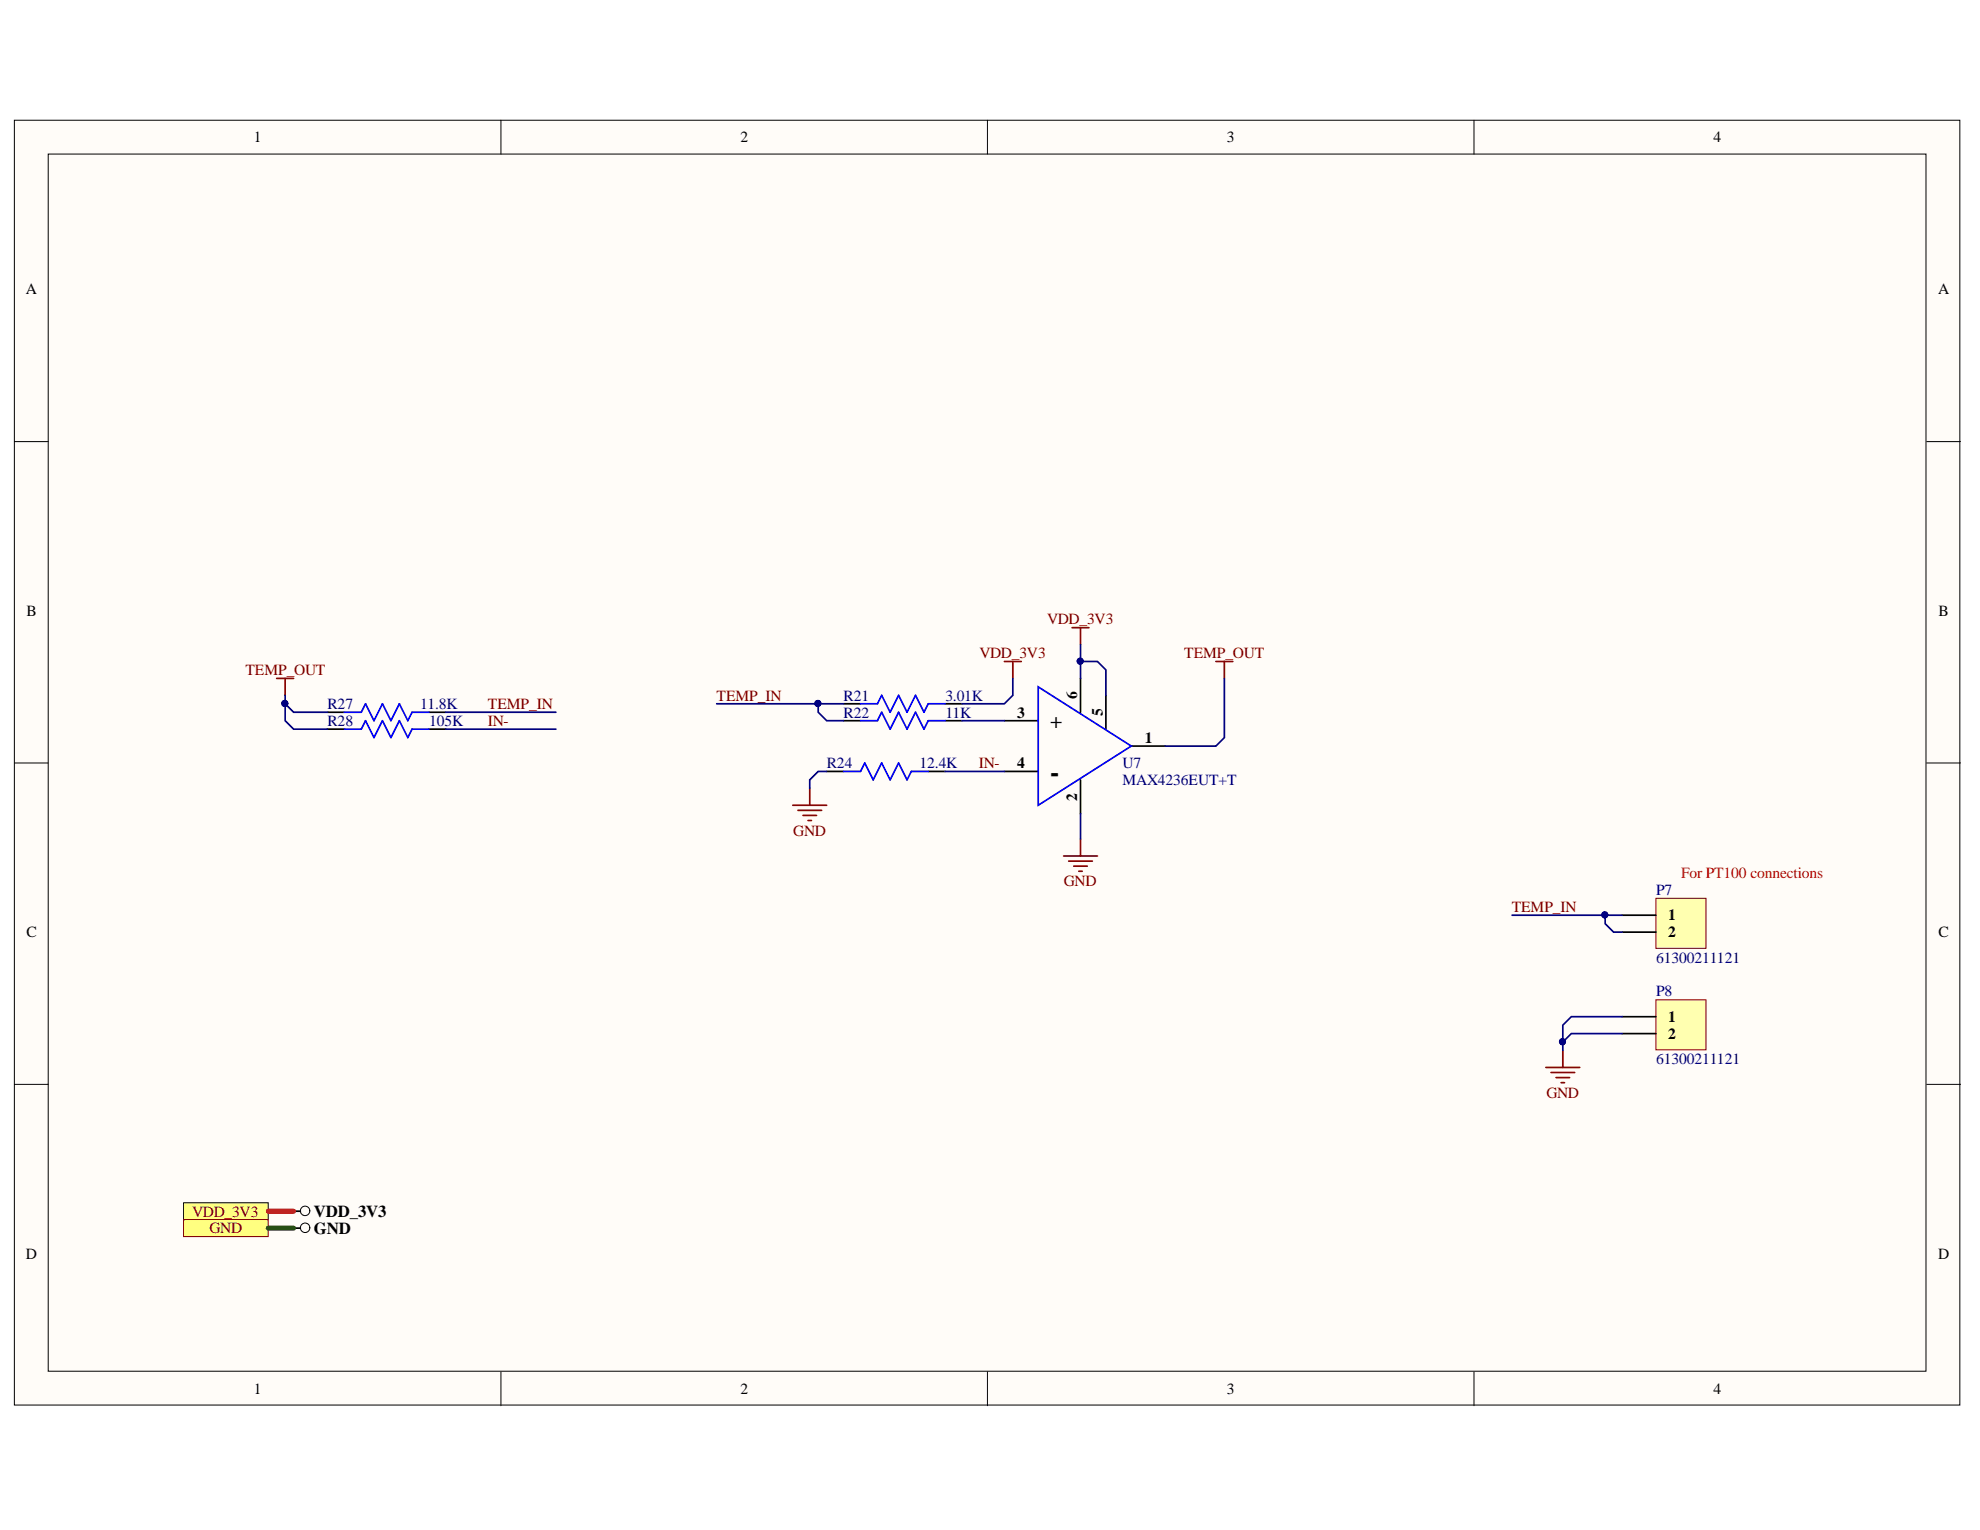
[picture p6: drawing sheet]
<svg xmlns="http://www.w3.org/2000/svg" width="279mm" height="216mm" viewBox="0 0 279 216" stroke-linecap="round" stroke-linejoin="round" font-family="sans-serif">
<g fill="#fffcf8" stroke="#000" stroke-width=".14">
<path d="M2 17h274.6v181.3h-274.6z"/>
<path d="M6.8 21.7h265v171.8h-265z"/>
</g>
<path d="M70.7 17v4.7M139.3 17v4.7M208 17v4.7M2 62.3h4.8M271.9 62.3h4.8M2 107.7h4.8M271.9 107.7h4.8M2 153h4.8M271.9 153h4.8M70.7 193.6v4.8M139.3 193.6v4.8M208 193.6v4.8" fill="none" stroke="#000" stroke-width=".14"/>
<path d="M233.7 126.8h7v7h-7z" fill="#ffffb0" stroke="#800000" stroke-width=".14"/>
<path d="M228.9 129.1h4.8M228.9 131.5h4.8" fill="none" stroke="#000" stroke-width=".24"/>
<path d="M233.7 141.1h7v7h-7z" fill="#ffffb0" stroke="#800000" stroke-width=".14"/>
<path d="M228.9 143.5h4.8M228.9 145.9h4.8" fill="none" stroke="#000" stroke-width=".24"/>
<g fill="none" stroke="#800000" stroke-width=".24">
<path d="M39 95.7h2.4M40.2 95.7v2.4M141.7 93.3h2.4M142.9 93.3v2.4M151.3 88.6h2.4M152.5 88.6v2.4M171.6 93.3h2.4M172.8 93.3v2.4M111.9 113.6h4.8M112.6 114.3h3.3M113.3 115.1h1.9M114 115.8h.5"/>
<path d="M114.3 111.2v2.4M152.5 118.4v2.4M150.1 120.8h4.8M150.8 121.5h3.3M151.5 122.2h1.9M152.2 122.9h.5M218.1 150.6h4.8M218.9 151.3h3.3M219.6 152.1h1.9M220.3 152.8h.5M220.5 148.2v2.4"/>
</g>
<path d="M25.9 169.7h11.9v2.4h-11.9z" fill-rule="evenodd" fill="#ffff80" stroke="#000" stroke-width=".14"/>
<circle cx="43.1" cy="170.9" r=".67" fill="none" stroke="#000" stroke-width=".14"/>
<path d="M41.4 170.9h1" fill="none" stroke="#000" stroke-width=".24"/>
<path d="M25.9 172.1h11.9v2.4h-11.9z" fill-rule="evenodd" fill="#ffff80" stroke="#800000" stroke-width=".14"/>
<circle cx="43.1" cy="173.3" r=".67" fill="none" stroke="#000" stroke-width=".14"/>
<g fill="none" stroke="#000" stroke-width=".24">
<path d="M119 99.3h2.4M133.4 99.3h2.4M152.5 95.7v4.8M156.1 98.1v4.8M46.2 100.5h2.4M46.2 102.9h2.4M60.5 100.5h2.4M60.5 102.9h2.4M116.7 108.9h2.3M119 101.7h2.4M131 108.9h2.4M133.4 101.7h2.4"/>
<path d="M141.7 101.7h4.8M141.7 108.9h4.8M152.5 110.1v4.7M159.6 105.3h4.8M41.4 173.3h1"/>
</g>
<path d="M121.4 99.3h2.4l.6-1.2 1.2 2.4 1.2-2.4 1.2 2.4 1.2-2.4 1.2 2.4 .6-1.2h2.4M146.5 96.9l13.1 8.4-13.1 8.3zM48.6 100.5h2.4l.6-1.2 1.2 2.4 1.2-2.4 1.2 2.4 1.2-2.4 1.1 2.4 .6-1.2h2.4M48.6 102.9h2.4l.6-1.2 1.2 2.4 1.2-2.4 1.2 2.4 1.2-2.4 1.1 2.4 .6-1.2h2.4M119 108.9h2.4l.6-1.2 1.2 2.4 1.2-2.4 1.2 2.4 1.2-2.4 1.2 2.4 .6-1.2h2.4M121.4 101.7h2.4l.6-1.2 1.2 2.4 1.2-2.4 1.2 2.4 1.2-2.4 1.2 2.4 .6-1.2h2.4" fill="none" stroke="#00f" stroke-width=".24"/>
<g fill="none" stroke="#000080" stroke-width=".24">
<path d="M40.2 99.3v2.4l1.2 1.2h4.8M40.2 98.1v1.2l1.2 1.2h4.8M101.1 99.3h17.9M115.5 99.3v1.2l1.2 1.2h2.3M142.9 95.7v2.4l-1.2 1.2h-5.9M152.5 91v4.7M152.5 93.3h2.4l1.2 1.2v3.6M172.8 95.7v8.4l-1.2 1.2h-7.2M62.9 102.9h15.5M62.9 100.5h15.5M116.7 108.9h-1.2l-1.2 1.2v1.1M133.4 108.9h8.3"/>
<path d="M135.8 101.7h5.9M152.5 114.8v3.6M213.4 129.1h15.5M226.5 129.1v1.2l1.2 1.2h1.2M228.9 145.9h-7.2l-1.2 1.1v1.2M228.9 143.5h-7.2l-1.2 1.2v2.3"/>
</g>
<path d="M37.8 173.3h3.6" fill="none" stroke="#274e13" stroke-width=".72"/>
<path d="M37.8 170.9h3.6" fill="none" stroke="#f00" stroke-width=".72"/>
<g fill="#000080" stroke="#000080" stroke-width=".14">
<circle cx="40.2" cy="99.3" r=".43"/>
<circle cx="115.4" cy="99.3" r=".43"/>
<circle cx="226.5" cy="129.1" r=".43"/>
<circle cx="220.5" cy="147" r=".43"/>
<circle cx="152.4" cy="93.3" r=".43"/>
</g>
<text font-size="3.9" x="148.2" y="110.2">-</text>
<text font-size="3" x="148.2" y="102.7">+</text>
<g font-size="2.4">
<text x="44.3" y="171.7">VDD_3V3</text>
<text x="44.3" y="174.1">GND</text>
</g>
<g font-size="2.2">
<text x="35.8" y="20.1">1</text>
<text x="104.5" y="20.1">2</text>
<text x="173.1" y="20.1">3</text>
<text x="241.8" y="20.1">4</text>
<text x="3.6" y="41.5">A</text>
<text x="273.5" y="41.5">A</text>
<text x="3.7" y="86.9">B</text>
<text x="273.6" y="86.9">B</text>
<text x="143.5" y="101.3">3</text>
<text x="152" y="98.6" transform="rotate(-90 152 98.6)">6</text>
<text x="155.6" y="101" transform="rotate(-90 155.6 101)">5</text>
<text x="161.5" y="104.8">1</text>
<text x="143.5" y="108.4">4</text>
<text x="152" y="113.1" transform="rotate(-90 152 113.1)">2</text>
<text x="235.4" y="129.9">1</text>
<text x="3.7" y="132.2">C</text>
<text x="235.4" y="132.2">2</text>
<text x="273.6" y="132.2">C</text>
<text x="235.4" y="144.2">1</text>
<text x="235.4" y="146.6">2</text>
<text x="3.6" y="177.6">D</text>
<text x="273.5" y="177.6">D</text>
<text x="35.8" y="196.7">1</text>
<text x="104.5" y="196.7">2</text>
<text x="173.1" y="196.7">3</text>
<text x="241.8" y="196.7">4</text>
</g>
<g font-size="2.2" fill="#800000">
<text x="147.8" y="88.1">VDD_3V3</text>
<text x="34.6" y="95.3">TEMP_OUT</text>
<text x="138.2" y="92.9">VDD_3V3</text>
<text x="167.1" y="92.9">TEMP_OUT</text>
<text x="68.9" y="100.1">TEMP_IN</text>
<text x="101.1" y="98.9">TEMP_IN</text>
<text x="68.9" y="102.4">IN-</text>
<text x="138.1" y="108.4">IN-</text>
<text x="111.9" y="118">GND</text>
<text x="150.1" y="125.1">GND</text>
<text x="213.3" y="128.7">TEMP_IN</text>
<text x="218.2" y="155">GND</text>
<text x="27.1" y="171.7">VDD_3V3</text>
<text x="29.6" y="174">GND</text>
</g>
<g font-size="2.2" fill="#000080">
<text x="46.2" y="100.1">R27</text>
<text x="59.3" y="100.1">11.8K</text>
<text x="119" y="98.9">R21</text>
<text x="119" y="101.3">R22</text>
<text x="133.4" y="98.9">3.01K</text>
<text x="133.4" y="101.3">11K</text>
<text x="46.2" y="102.4">R28</text>
<text x="60.6" y="102.4">105K</text>
<text x="116.7" y="108.4">R24</text>
<text x="129.8" y="108.4">12.4K</text>
<text x="158.4" y="108.4">U7</text>
<text x="158.4" y="110.8">MAX4236EUT+T</text>
<text x="233.7" y="126.3">P7</text>
<text x="233.7" y="135.9">61300211121</text>
<text x="233.7" y="140.6">P8</text>
<text x="233.7" y="150.1">61300211121</text>
</g>
<text font-size="2.2" fill="#f00" x="237.2" y="123.9">For PT100 connections</text>
</svg>
